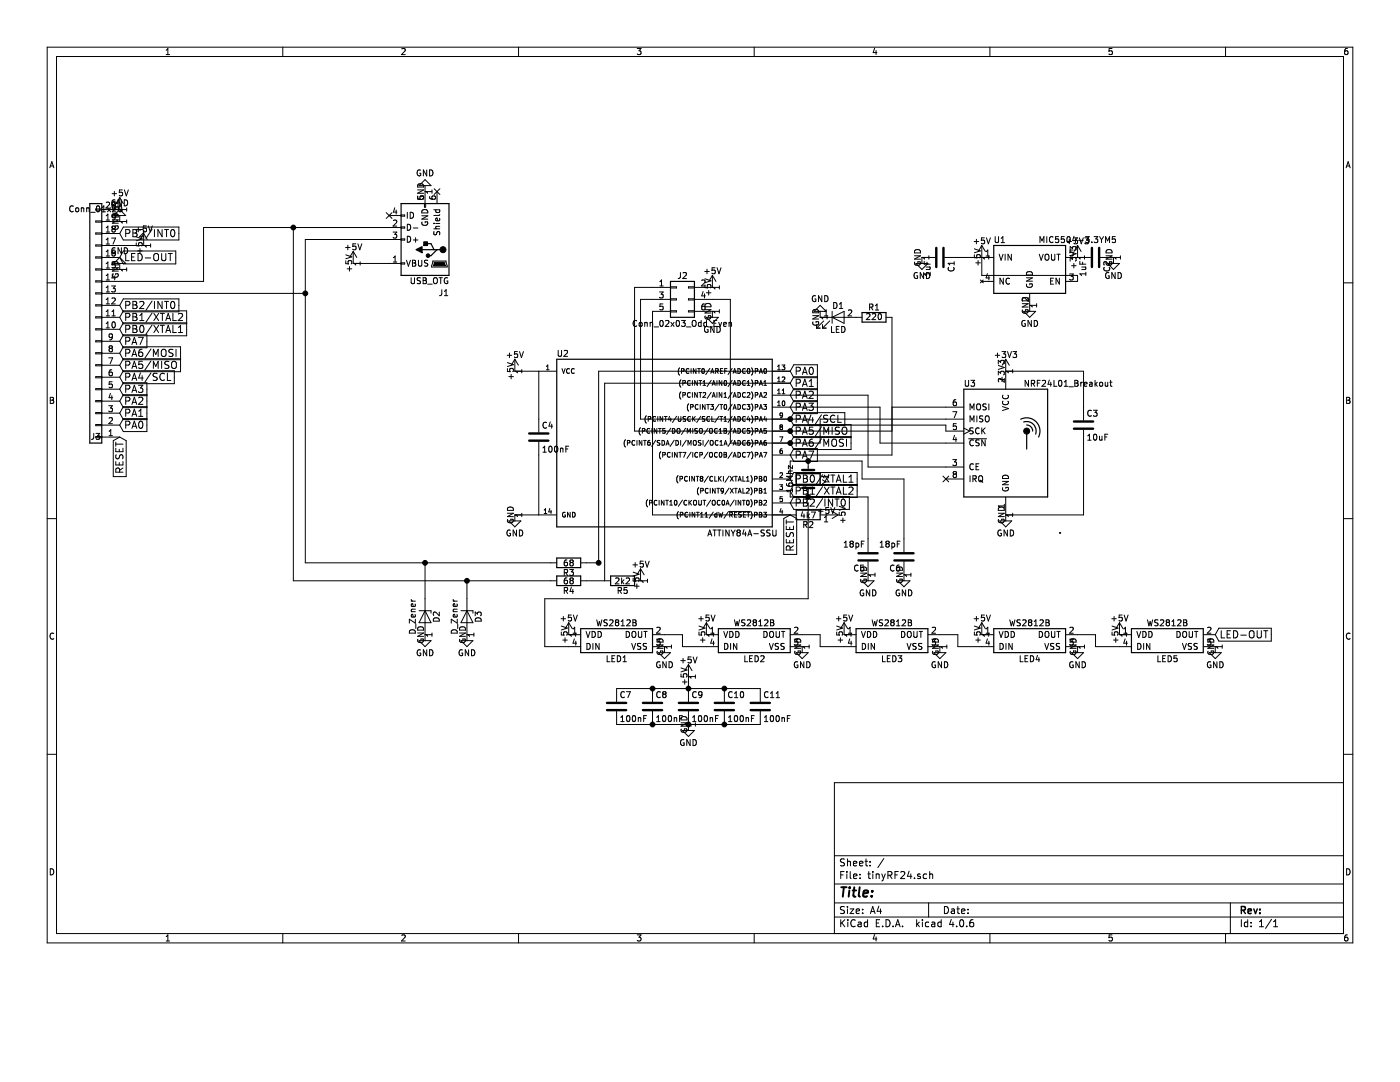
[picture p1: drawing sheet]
EESchema Schematic File Version 2
LIBS:power
LIBS:device
LIBS:transistors
LIBS:conn
LIBS:linear
LIBS:regul
LIBS:74xx
LIBS:cmos4000
LIBS:adc-dac
LIBS:memory
LIBS:xilinx
LIBS:microcontrollers
LIBS:dsp
LIBS:microchip
LIBS:analog_switches
LIBS:motorola
LIBS:texas
LIBS:intel
LIBS:audio
LIBS:interface
LIBS:digital-audio
LIBS:philips
LIBS:display
LIBS:cypress
LIBS:siliconi
LIBS:opto
LIBS:atmel
LIBS:contrib
LIBS:valves
LIBS:rfcom
LIBS:switches
LIBS:SparkFun-Connectors
LIBS:Worldsemi
LIBS:tinyRF24-cache
EELAYER 25 0
EELAYER END
$Descr A4 11693 8268
encoding utf-8
Sheet 1 1
Title ""
Date ""
Rev ""
Comp ""
Comment1 ""
Comment2 ""
Comment3 ""
Comment4 ""
$EndDescr
$Comp
L GND #PWR01
U 1 1
P 4300 4300
F 0 "#PWR01" H 4300 4050 50  0001 C CNN
F 1 "GND" H 4300 4150 50  0000 C CNN
F 2 "" H 4300 4300 50  0001 C CNN
F 3 "" H 4300 4300 50  0001 C CNN
	1    4300 4300
	1    0    0    -1  
$EndComp
Wire Wire Line
	4300 4300 4500 4300
Wire Wire Line
	4300 3100 4500 3100
$Comp
L NRF24L01_Breakout U3
U 1 1
P 8400 3700
F 0 "U3" H 8050 4200 50  0000 L CNN
F 1 "NRF24L01_Breakout" H 8550 4200 50  0000 L CNN
F 2 "mysensors_radios:NRF24L01-SMD" H 8550 4300 50  0001 L CIN
F 3 "" H 8400 3600 50  0000 C CNN
	1    8400 3700
	1    0    0    -1  
$EndComp
$Comp
L +3V3 #PWR02
U 1 1
P 8400 3100
F 0 "#PWR02" H 8400 2950 50  0001 C CNN
F 1 "+3V3" H 8400 3240 50  0000 C CNN
F 2 "" H 8400 3100 50  0001 C CNN
F 3 "" H 8400 3100 50  0001 C CNN
	1    8400 3100
	1    0    0    -1  
$EndComp
$Comp
L GND #PWR03
U 1 1
P 8400 4300
F 0 "#PWR03" H 8400 4050 50  0001 C CNN
F 1 "GND" H 8400 4150 50  0000 C CNN
F 2 "" H 8400 4300 50  0001 C CNN
F 3 "" H 8400 4300 50  0001 C CNN
	1    8400 4300
	1    0    0    -1  
$EndComp
Wire Wire Line
	9050 3400 9050 3100
Wire Wire Line
	9050 3100 8400 3100
Wire Wire Line
	9050 3700 9050 4300
Wire Wire Line
	9050 4300 8400 4300
Wire Wire Line
	7900 3900 7250 3900
Wire Wire Line
	7250 3900 7250 3300
Wire Wire Line
	7250 3300 6600 3300
Wire Wire Line
	7900 3700 7350 3700
Wire Wire Line
	7350 3700 7350 3400
Wire Wire Line
	7350 3400 6600 3400
NoConn ~ 7900 4000
Wire Wire Line
	7900 3500 6850 3500
Wire Wire Line
	6850 3500 6850 3700
Wire Wire Line
	5300 3600 7450 3600
Wire Wire Line
	7450 3600 7450 3400
Wire Wire Line
	7450 3400 7900 3400
Wire Wire Line
	5350 3500 6750 3500
Wire Wire Line
	6750 3500 6750 3550
Wire Wire Line
	6750 3550 7900 3550
Wire Wire Line
	7900 3550 7900 3600
$Comp
L R R2
U 1 1
P 6750 4300
F 0 "R2" V 6830 4300 50  0000 C CNN
F 1 "4k7" V 6750 4300 50  0000 C CNN
F 2 "Resistors_SMD:R_0603_HandSoldering" V 6680 4300 50  0001 C CNN
F 3 "" H 6750 4300 50  0001 C CNN
	1    6750 4300
	0    1    1    0   
$EndComp
$Comp
L R R1
U 1 1
P 7300 2650
F 0 "R1" V 7380 2650 50  0000 C CNN
F 1 "220" V 7300 2650 50  0000 C CNN
F 2 "Resistors_SMD:R_0603_HandSoldering" V 7230 2650 50  0001 C CNN
F 3 "" H 7300 2650 50  0001 C CNN
	1    7300 2650
	0    -1   -1   0   
$EndComp
$Comp
L LED D1
U 1 1
P 7000 2650
F 0 "D1" H 7000 2750 50  0000 C CNN
F 1 "LED" H 7000 2550 50  0000 C CNN
F 2 "LEDs:LED_0603_HandSoldering" H 7000 2650 50  0001 C CNN
F 3 "" H 7000 2650 50  0001 C CNN
	1    7000 2650
	1    0    0    -1  
$EndComp
$Comp
L GND #PWR04
U 1 1
P 6850 2650
F 0 "#PWR04" H 6850 2400 50  0001 C CNN
F 1 "GND" H 6850 2500 50  0000 C CNN
F 2 "" H 6850 2650 50  0001 C CNN
F 3 "" H 6850 2650 50  0001 C CNN
	1    6850 2650
	-1   0    0    1   
$EndComp
$Comp
L C C4
U 1 1
P 4500 3650
F 0 "C4" H 4525 3750 50  0000 L CNN
F 1 "100nF" H 4525 3550 50  0000 L CNN
F 2 "Capacitors_SMD:C_0603_HandSoldering" H 4538 3500 50  0001 C CNN
F 3 "" H 4500 3650 50  0001 C CNN
	1    4500 3650
	1    0    0    -1  
$EndComp
Wire Wire Line
	4500 3100 4500 3500
Wire Wire Line
	4500 4300 4500 3800
Wire Wire Line
	6600 3800 7450 3800
Wire Wire Line
	7450 3800 7450 2650
$Comp
L C C3
U 1 1
P 9050 3550
F 0 "C3" H 9075 3650 50  0000 L CNN
F 1 "10uF" H 9075 3450 50  0000 L CNN
F 2 "Capacitors_SMD:C_0805_HandSoldering" H 9088 3400 50  0001 C CNN
F 3 "" H 9050 3550 50  0001 C CNN
	1    9050 3550
	1    0    0    -1  
$EndComp
$Comp
L MIC5504-3.3YM5 U1
U 1 1
P 8600 2250
F 0 "U1" H 8350 2500 50  0000 C CNN
F 1 "MIC5504-3.3YM5" H 9000 2500 50  0000 C CNN
F 2 "TO_SOT_Packages_SMD:SOT-23-5" H 8600 1850 50  0001 C CNN
F 3 "" H 8600 2450 50  0001 C CNN
	1    8600 2250
	1    0    0    -1  
$EndComp
Wire Wire Line
	3250 2200 2950 2200
Wire Wire Line
	8000 2150 8200 2150
$Comp
L GND #PWR05
U 1 1
P 8600 2550
F 0 "#PWR05" H 8600 2300 50  0001 C CNN
F 1 "GND" H 8600 2400 50  0000 C CNN
F 2 "" H 8600 2550 50  0001 C CNN
F 3 "" H 8600 2550 50  0001 C CNN
	1    8600 2550
	1    0    0    -1  
$EndComp
$Comp
L +3V3 #PWR06
U 1 1
P 9000 2150
F 0 "#PWR06" H 9000 2000 50  0001 C CNN
F 1 "+3V3" H 9000 2290 50  0000 C CNN
F 2 "" H 9000 2150 50  0001 C CNN
F 3 "" H 9000 2150 50  0001 C CNN
	1    9000 2150
	1    0    0    -1  
$EndComp
$Comp
L C C2
U 1 1
P 9150 2150
F 0 "C2" H 9175 2250 50  0000 L CNN
F 1 "1uF" H 9175 2050 50  0000 L CNN
F 2 "Capacitors_SMD:C_0603_HandSoldering" H 9188 2000 50  0001 C CNN
F 3 "" H 9150 2150 50  0001 C CNN
	1    9150 2150
	0    1    1    0   
$EndComp
$Comp
L GND #PWR07
U 1 1
P 9300 2150
F 0 "#PWR07" H 9300 1900 50  0001 C CNN
F 1 "GND" H 9300 2000 50  0000 C CNN
F 2 "" H 9300 2150 50  0001 C CNN
F 3 "" H 9300 2150 50  0001 C CNN
	1    9300 2150
	1    0    0    -1  
$EndComp
Wire Wire Line
	8200 2150 8200 2300
Wire Wire Line
	8200 2300 9000 2300
Wire Wire Line
	9000 2300 9000 2350
$Comp
L GND #PWR08
U 1 1
P 3550 1600
F 0 "#PWR08" H 3550 1350 50  0001 C CNN
F 1 "GND" H 3550 1450 50  0000 C CNN
F 2 "" H 3550 1600 50  0001 C CNN
F 3 "" H 3550 1600 50  0001 C CNN
	1    3550 1600
	-1   0    0    1   
$EndComp
$Comp
L Crystal Y1
U 1 1
P 6750 4000
F 0 "Y1" H 6750 4150 50  0000 C CNN
F 1 "16Mhz" H 6750 3850 50  0000 C CNN
F 2 "Crystals:Crystal_HC49-4H_Vertical" H 6750 4000 50  0001 C CNN
F 3 "" H 6750 4000 50  0001 C CNN
	1    6750 4000
	0    1    1    0   
$EndComp
Wire Wire Line
	6600 4150 7250 4150
Wire Wire Line
	6600 4150 6600 4100
Wire Wire Line
	6600 4000 6600 3850
Wire Wire Line
	6600 3850 7200 3850
$Comp
L C C5
U 1 1
P 7250 4650
F 0 "C5" H 7275 4750 50  0000 L CNN
F 1 "18pF" H 7275 4550 50  0000 L CNN
F 2 "Capacitors_SMD:C_0603_HandSoldering" H 7288 4500 50  0001 C CNN
F 3 "" H 7250 4650 50  0001 C CNN
	1    7250 4650
	-1   0    0    1   
$EndComp
$Comp
L C C6
U 1 1
P 7550 4650
F 0 "C6" H 7575 4750 50  0000 L CNN
F 1 "18pF" H 7575 4550 50  0000 L CNN
F 2 "Capacitors_SMD:C_0603_HandSoldering" H 7588 4500 50  0001 C CNN
F 3 "" H 7550 4650 50  0001 C CNN
	1    7550 4650
	-1   0    0    1   
$EndComp
Wire Wire Line
	7200 3850 7200 4000
Wire Wire Line
	7200 4000 7550 4000
Wire Wire Line
	7550 4000 7550 4500
Connection ~ 6750 3850
Wire Wire Line
	7250 4150 7250 4500
Connection ~ 6750 4150
$Comp
L GND #PWR09
U 1 1
P 7250 4800
F 0 "#PWR09" H 7250 4550 50  0001 C CNN
F 1 "GND" H 7250 4650 50  0000 C CNN
F 2 "" H 7250 4800 50  0001 C CNN
F 3 "" H 7250 4800 50  0001 C CNN
	1    7250 4800
	1    0    0    -1  
$EndComp
$Comp
L GND #PWR010
U 1 1
P 7550 4800
F 0 "#PWR010" H 7550 4550 50  0001 C CNN
F 1 "GND" H 7550 4650 50  0000 C CNN
F 2 "" H 7550 4800 50  0001 C CNN
F 3 "" H 7550 4800 50  0001 C CNN
	1    7550 4800
	1    0    0    -1  
$EndComp
$Comp
L R R3
U 1 1
P 4750 4700
F 0 "R3" V 4830 4700 50  0000 C CNN
F 1 "68" V 4750 4700 50  0000 C CNN
F 2 "Resistors_SMD:R_0603_HandSoldering" V 4680 4700 50  0001 C CNN
F 3 "" H 4750 4700 50  0001 C CNN
	1    4750 4700
	0    1    1    0   
$EndComp
Wire Wire Line
	2550 4700 4600 4700
Wire Wire Line
	2550 4700 2550 2000
Wire Wire Line
	2550 2000 3250 2000
$Comp
L C C1
U 1 1
P 7850 2150
F 0 "C1" H 7875 2250 50  0000 L CNN
F 1 "1uF" H 7875 2050 50  0000 L CNN
F 2 "Capacitors_SMD:C_0603_HandSoldering" H 7888 2000 50  0001 C CNN
F 3 "" H 7850 2150 50  0001 C CNN
	1    7850 2150
	0    1    1    0   
$EndComp
$Comp
L GND #PWR011
U 1 1
P 7700 2150
F 0 "#PWR011" H 7700 1900 50  0001 C CNN
F 1 "GND" H 7700 2000 50  0000 C CNN
F 2 "" H 7700 2150 50  0001 C CNN
F 3 "" H 7700 2150 50  0001 C CNN
	1    7700 2150
	1    0    0    -1  
$EndComp
$Comp
L ATTINY84A-SSU U2
U 1 1
P 5550 3700
F 0 "U2" H 4700 4450 50  0000 C CNN
F 1 "ATTINY84A-SSU" H 6200 2950 50  0000 C CNN
F 2 "Housings_SOIC:SOIC-14_3.9x8.7mm_Pitch1.27mm" H 5550 3500 50  0001 C CIN
F 3 "" H 5550 3700 50  0001 C CNN
	1    5550 3700
	1    0    0    -1  
$EndComp
$Comp
L R R4
U 1 1
P 4750 4850
F 0 "R4" V 4830 4850 50  0000 C CNN
F 1 "68" V 4750 4850 50  0000 C CNN
F 2 "Resistors_SMD:R_0603_HandSoldering" V 4680 4850 50  0001 C CNN
F 3 "" H 4750 4850 50  0001 C CNN
	1    4750 4850
	0    1    1    0   
$EndComp
Wire Wire Line
	6600 3100 5000 3100
Wire Wire Line
	5000 3100 5000 4700
Connection ~ 5000 4700
Wire Wire Line
	4900 4850 5050 4850
Wire Wire Line
	5050 4850 5050 3200
Wire Wire Line
	5050 3200 6600 3200
Wire Wire Line
	2450 4850 4600 4850
Wire Wire Line
	2450 4850 2450 1900
Wire Wire Line
	1700 1900 3250 1900
NoConn ~ 3650 1600
$Comp
L R R5
U 1 1
P 5200 4850
F 0 "R5" V 5280 4850 50  0000 C CNN
F 1 "2k2" V 5200 4850 50  0000 C CNN
F 2 "Resistors_SMD:R_0603_HandSoldering" V 5130 4850 50  0001 C CNN
F 3 "" H 5200 4850 50  0001 C CNN
	1    5200 4850
	0    1    1    0   
$EndComp
$Comp
L +5V #PWR012
U 1 1
P 2950 2200
F 0 "#PWR012" H 2950 2050 50  0001 C CNN
F 1 "+5V" H 2950 2340 50  0000 C CNN
F 2 "" H 2950 2200 50  0001 C CNN
F 3 "" H 2950 2200 50  0001 C CNN
	1    2950 2200
	1    0    0    -1  
$EndComp
$Comp
L +5V #PWR013
U 1 1
P 8200 2150
F 0 "#PWR013" H 8200 2000 50  0001 C CNN
F 1 "+5V" H 8200 2290 50  0000 C CNN
F 2 "" H 8200 2150 50  0001 C CNN
F 3 "" H 8200 2150 50  0001 C CNN
	1    8200 2150
	1    0    0    -1  
$EndComp
$Comp
L +5V #PWR014
U 1 1
P 4300 3100
F 0 "#PWR014" H 4300 2950 50  0001 C CNN
F 1 "+5V" H 4300 3240 50  0000 C CNN
F 2 "" H 4300 3100 50  0001 C CNN
F 3 "" H 4300 3100 50  0001 C CNN
	1    4300 3100
	1    0    0    -1  
$EndComp
$Comp
L +5V #PWR015
U 1 1
P 5350 4850
F 0 "#PWR015" H 5350 4700 50  0001 C CNN
F 1 "+5V" H 5350 4990 50  0000 C CNN
F 2 "" H 5350 4850 50  0001 C CNN
F 3 "" H 5350 4850 50  0001 C CNN
	1    5350 4850
	1    0    0    -1  
$EndComp
$Comp
L D_Zener D2
U 1 1
P 3550 5150
F 0 "D2" H 3550 5250 50  0000 C CNN
F 1 "D_Zener" H 3550 5050 50  0000 C CNN
F 2 "Diodes_SMD:D_SOD-323" H 3550 5150 50  0001 C CNN
F 3 "" H 3550 5150 50  0001 C CNN
	1    3550 5150
	0    1    1    0   
$EndComp
$Comp
L D_Zener D3
U 1 1
P 3900 5150
F 0 "D3" H 3900 5250 50  0000 C CNN
F 1 "D_Zener" H 3900 5050 50  0000 C CNN
F 2 "Diodes_SMD:D_SOD-323" H 3900 5150 50  0001 C CNN
F 3 "" H 3900 5150 50  0001 C CNN
	1    3900 5150
	0    1    1    0   
$EndComp
Wire Wire Line
	3550 5000 3550 4700
Connection ~ 3550 4700
Wire Wire Line
	3900 5000 3900 4850
Connection ~ 3900 4850
$Comp
L GND #PWR016
U 1 1
P 3550 5300
F 0 "#PWR016" H 3550 5050 50  0001 C CNN
F 1 "GND" H 3550 5150 50  0000 C CNN
F 2 "" H 3550 5300 50  0001 C CNN
F 3 "" H 3550 5300 50  0001 C CNN
	1    3550 5300
	1    0    0    -1  
$EndComp
$Comp
L GND #PWR017
U 1 1
P 3900 5300
F 0 "#PWR017" H 3900 5050 50  0001 C CNN
F 1 "GND" H 3900 5150 50  0000 C CNN
F 2 "" H 3900 5300 50  0001 C CNN
F 3 "" H 3900 5300 50  0001 C CNN
	1    3900 5300
	1    0    0    -1  
$EndComp
Wire Wire Line
	5000 4700 4900 4700
$Comp
L +5V #PWR018
U 1 1
P 6900 4300
F 0 "#PWR018" H 6900 4150 50  0001 C CNN
F 1 "+5V" H 6900 4440 50  0000 C CNN
F 2 "" H 6900 4300 50  0001 C CNN
F 3 "" H 6900 4300 50  0001 C CNN
	1    6900 4300
	0    1    1    0   
$EndComp
$Comp
L Conn_02x03_Odd_Even J2
U 1 1
P 5650 2500
F 0 "J2" H 5700 2700 50  0000 C CNN
F 1 "Conn_02x03_Odd_Even" H 5700 2300 50  0000 C CNN
F 2 "Pin_Headers:Pin_Header_Straight_2x03_Pitch2.54mm_SMD" H 5650 2500 50  0001 C CNN
F 3 "" H 5650 2500 50  0001 C CNN
	1    5650 2500
	1    0    0    -1  
$EndComp
Wire Wire Line
	6100 3700 6100 2500
Wire Wire Line
	6100 2500 5950 2500
Wire Wire Line
	5300 3600 5300 2400
Wire Wire Line
	5300 2400 5450 2400
Connection ~ 6600 3600
Wire Wire Line
	5350 3500 5350 2500
Wire Wire Line
	5350 2500 5450 2500
Connection ~ 6600 3500
Wire Wire Line
	6600 4300 5450 4300
Wire Wire Line
	5450 4300 5450 2600
$Comp
L +5V #PWR019
U 1 1
P 5950 2400
F 0 "#PWR019" H 5950 2250 50  0001 C CNN
F 1 "+5V" H 5950 2540 50  0000 C CNN
F 2 "" H 5950 2400 50  0001 C CNN
F 3 "" H 5950 2400 50  0001 C CNN
	1    5950 2400
	1    0    0    -1  
$EndComp
$Comp
L GND #PWR020
U 1 1
P 5950 2600
F 0 "#PWR020" H 5950 2350 50  0001 C CNN
F 1 "GND" H 5950 2450 50  0000 C CNN
F 2 "" H 5950 2600 50  0001 C CNN
F 3 "" H 5950 2600 50  0001 C CNN
	1    5950 2600
	1    0    0    -1  
$EndComp
Wire Wire Line
	6850 3700 6100 3700
Connection ~ 6600 3700
$Comp
L USB_OTG J1
U 1 1
P 3550 2000
F 0 "J1" H 3350 2450 50  0000 L CNN
F 1 "USB_OTG" H 3350 2350 50  0000 L CNN
F 2 "SparkFun-Connectors:USB-B-MICRO-SMD_V03-fixed" H 3700 1950 50  0001 C CNN
F 3 "" H 3700 1950 50  0001 C CNN
	1    3550 2000
	-1   0    0    1   
$EndComp
$Comp
L WS2812B LED1
U 1 1
P 5150 5300
F 0 "LED1" H 5150 5100 50  0000 C CNN
F 1 "WS2812B" H 5150 5400 50  0000 C CNN
F 2 "LEDs:LED_WS2812B-PLCC4" H 5150 5000 50  0001 C CNN
F 3 "" H 5150 5250 50  0001 C CNN
	1    5150 5300
	1    0    0    -1  
$EndComp
Wire Wire Line
	6600 4200 6750 4200
Wire Wire Line
	6750 4200 6750 5000
Wire Wire Line
	6750 5000 4550 5000
Wire Wire Line
	4550 5000 4550 5400
Wire Wire Line
	4550 5400 4750 5400
$Comp
L GND #PWR021
U 1 1
P 5550 5400
F 0 "#PWR021" H 5550 5150 50  0001 C CNN
F 1 "GND" H 5550 5250 50  0000 C CNN
F 2 "" H 5550 5400 50  0001 C CNN
F 3 "" H 5550 5400 50  0001 C CNN
	1    5550 5400
	1    0    0    -1  
$EndComp
$Comp
L +5V #PWR022
U 1 1
P 4750 5300
F 0 "#PWR022" H 4750 5150 50  0001 C CNN
F 1 "+5V" H 4750 5440 50  0000 C CNN
F 2 "" H 4750 5300 50  0001 C CNN
F 3 "" H 4750 5300 50  0001 C CNN
	1    4750 5300
	1    0    0    -1  
$EndComp
$Comp
L WS2812B LED2
U 1 1
P 6300 5300
F 0 "LED2" H 6300 5100 50  0000 C CNN
F 1 "WS2812B" H 6300 5400 50  0000 C CNN
F 2 "LEDs:LED_WS2812B-PLCC4" H 6300 5000 50  0001 C CNN
F 3 "" H 6300 5250 50  0001 C CNN
	1    6300 5300
	1    0    0    -1  
$EndComp
Wire Wire Line
	5700 5400 5900 5400
$Comp
L GND #PWR023
U 1 1
P 6700 5400
F 0 "#PWR023" H 6700 5150 50  0001 C CNN
F 1 "GND" H 6700 5250 50  0000 C CNN
F 2 "" H 6700 5400 50  0001 C CNN
F 3 "" H 6700 5400 50  0001 C CNN
	1    6700 5400
	1    0    0    -1  
$EndComp
$Comp
L +5V #PWR024
U 1 1
P 5900 5300
F 0 "#PWR024" H 5900 5150 50  0001 C CNN
F 1 "+5V" H 5900 5440 50  0000 C CNN
F 2 "" H 5900 5300 50  0001 C CNN
F 3 "" H 5900 5300 50  0001 C CNN
	1    5900 5300
	1    0    0    -1  
$EndComp
Wire Wire Line
	5700 5400 5700 5300
Wire Wire Line
	5700 5300 5550 5300
$Comp
L WS2812B LED3
U 1 1
P 7450 5300
F 0 "LED3" H 7450 5100 50  0000 C CNN
F 1 "WS2812B" H 7450 5400 50  0000 C CNN
F 2 "LEDs:LED_WS2812B-PLCC4" H 7450 5000 50  0001 C CNN
F 3 "" H 7450 5250 50  0001 C CNN
	1    7450 5300
	1    0    0    -1  
$EndComp
Wire Wire Line
	6850 5400 7050 5400
$Comp
L GND #PWR025
U 1 1
P 7850 5400
F 0 "#PWR025" H 7850 5150 50  0001 C CNN
F 1 "GND" H 7850 5250 50  0000 C CNN
F 2 "" H 7850 5400 50  0001 C CNN
F 3 "" H 7850 5400 50  0001 C CNN
	1    7850 5400
	1    0    0    -1  
$EndComp
$Comp
L +5V #PWR026
U 1 1
P 7050 5300
F 0 "#PWR026" H 7050 5150 50  0001 C CNN
F 1 "+5V" H 7050 5440 50  0000 C CNN
F 2 "" H 7050 5300 50  0001 C CNN
F 3 "" H 7050 5300 50  0001 C CNN
	1    7050 5300
	1    0    0    -1  
$EndComp
Wire Wire Line
	6850 5400 6850 5300
Wire Wire Line
	6850 5300 6700 5300
$Comp
L WS2812B LED4
U 1 1
P 8600 5300
F 0 "LED4" H 8600 5100 50  0000 C CNN
F 1 "WS2812B" H 8600 5400 50  0000 C CNN
F 2 "LEDs:LED_WS2812B-PLCC4" H 8600 5000 50  0001 C CNN
F 3 "" H 8600 5250 50  0001 C CNN
	1    8600 5300
	1    0    0    -1  
$EndComp
Wire Wire Line
	8000 5400 8200 5400
$Comp
L GND #PWR027
U 1 1
P 9000 5400
F 0 "#PWR027" H 9000 5150 50  0001 C CNN
F 1 "GND" H 9000 5250 50  0000 C CNN
F 2 "" H 9000 5400 50  0001 C CNN
F 3 "" H 9000 5400 50  0001 C CNN
	1    9000 5400
	1    0    0    -1  
$EndComp
$Comp
L +5V #PWR028
U 1 1
P 8200 5300
F 0 "#PWR028" H 8200 5150 50  0001 C CNN
F 1 "+5V" H 8200 5440 50  0000 C CNN
F 2 "" H 8200 5300 50  0001 C CNN
F 3 "" H 8200 5300 50  0001 C CNN
	1    8200 5300
	1    0    0    -1  
$EndComp
Wire Wire Line
	8000 5400 8000 5300
Wire Wire Line
	8000 5300 7850 5300
$Comp
L WS2812B LED5
U 1 1
P 9750 5300
F 0 "LED5" H 9750 5100 50  0000 C CNN
F 1 "WS2812B" H 9750 5400 50  0000 C CNN
F 2 "LEDs:LED_WS2812B-PLCC4" H 9750 5000 50  0001 C CNN
F 3 "" H 9750 5250 50  0001 C CNN
	1    9750 5300
	1    0    0    -1  
$EndComp
Wire Wire Line
	9150 5400 9350 5400
$Comp
L GND #PWR029
U 1 1
P 10150 5400
F 0 "#PWR029" H 10150 5150 50  0001 C CNN
F 1 "GND" H 10150 5250 50  0000 C CNN
F 2 "" H 10150 5400 50  0001 C CNN
F 3 "" H 10150 5400 50  0001 C CNN
	1    10150 5400
	1    0    0    -1  
$EndComp
$Comp
L +5V #PWR030
U 1 1
P 9350 5300
F 0 "#PWR030" H 9350 5150 50  0001 C CNN
F 1 "+5V" H 9350 5440 50  0000 C CNN
F 2 "" H 9350 5300 50  0001 C CNN
F 3 "" H 9350 5300 50  0001 C CNN
	1    9350 5300
	1    0    0    -1  
$EndComp
Wire Wire Line
	9150 5400 9150 5300
Wire Wire Line
	9150 5300 9000 5300
$Comp
L C C7
U 1 1
P 5150 5900
F 0 "C7" H 5175 6000 50  0000 L CNN
F 1 "100nF" H 5175 5800 50  0000 L CNN
F 2 "Capacitors_SMD:C_0603_HandSoldering" H 5188 5750 50  0001 C CNN
F 3 "" H 5150 5900 50  0001 C CNN
	1    5150 5900
	1    0    0    -1  
$EndComp
$Comp
L C C8
U 1 1
P 5450 5900
F 0 "C8" H 5475 6000 50  0000 L CNN
F 1 "100nF" H 5475 5800 50  0000 L CNN
F 2 "Capacitors_SMD:C_0603_HandSoldering" H 5488 5750 50  0001 C CNN
F 3 "" H 5450 5900 50  0001 C CNN
	1    5450 5900
	1    0    0    -1  
$EndComp
$Comp
L C C9
U 1 1
P 5750 5900
F 0 "C9" H 5775 6000 50  0000 L CNN
F 1 "100nF" H 5775 5800 50  0000 L CNN
F 2 "Capacitors_SMD:C_0603_HandSoldering" H 5788 5750 50  0001 C CNN
F 3 "" H 5750 5900 50  0001 C CNN
	1    5750 5900
	1    0    0    -1  
$EndComp
$Comp
L C C10
U 1 1
P 6050 5900
F 0 "C10" H 6075 6000 50  0000 L CNN
F 1 "100nF" H 6075 5800 50  0000 L CNN
F 2 "Capacitors_SMD:C_0603_HandSoldering" H 6088 5750 50  0001 C CNN
F 3 "" H 6050 5900 50  0001 C CNN
	1    6050 5900
	1    0    0    -1  
$EndComp
$Comp
L C C11
U 1 1
P 6350 5900
F 0 "C11" H 6375 6000 50  0000 L CNN
F 1 "100nF" H 6375 5800 50  0000 L CNN
F 2 "Capacitors_SMD:C_0603_HandSoldering" H 6388 5750 50  0001 C CNN
F 3 "" H 6350 5900 50  0001 C CNN
	1    6350 5900
	1    0    0    -1  
$EndComp
$Comp
L +5V #PWR031
U 1 1
P 5750 5650
F 0 "#PWR031" H 5750 5500 50  0001 C CNN
F 1 "+5V" H 5750 5790 50  0000 C CNN
F 2 "" H 5750 5650 50  0001 C CNN
F 3 "" H 5750 5650 50  0001 C CNN
	1    5750 5650
	1    0    0    -1  
$EndComp
Wire Wire Line
	5150 5750 6350 5750
Connection ~ 5450 5750
Connection ~ 5750 5750
Connection ~ 6050 5750
Wire Wire Line
	5750 5750 5750 5650
Wire Wire Line
	5150 6050 6350 6050
Connection ~ 5450 6050
Connection ~ 5750 6050
Connection ~ 6050 6050
$Comp
L GND #PWR032
U 1 1
P 5750 6050
F 0 "#PWR032" H 5750 5800 50  0001 C CNN
F 1 "GND" H 5750 5900 50  0000 C CNN
F 2 "" H 5750 6050 50  0001 C CNN
F 3 "" H 5750 6050 50  0001 C CNN
	1    5750 6050
	1    0    0    -1  
$EndComp
$Comp
L Conn_01x20 J3
U 1 1
P 800 2750
F 0 "J3" H 800 3650 50  0000 C CNN
F 1 "Conn_01x20" H 800 1750 50  0000 C CNN
F 2 "Pin_Headers:Pin_Header_Straight_1x20_Pitch2.54mm" H 800 2750 50  0001 C CNN
F 3 "" H 800 2750 50  0001 C CNN
	1    800  2750
	-1   0    0    1   
$EndComp
$Comp
L GND #PWR033
U 1 1
P 1000 1850
F 0 "#PWR033" H 1000 1600 50  0001 C CNN
F 1 "GND" H 1000 1700 50  0000 C CNN
F 2 "" H 1000 1850 50  0001 C CNN
F 3 "" H 1000 1850 50  0001 C CNN
	1    1000 1850
	-1   0    0    1   
$EndComp
$Comp
L +5V #PWR034
U 1 1
P 1200 2050
F 0 "#PWR034" H 1200 1900 50  0001 C CNN
F 1 "+5V" H 1200 2190 50  0000 C CNN
F 2 "" H 1200 2050 50  0001 C CNN
F 3 "" H 1200 2050 50  0001 C CNN
	1    1200 2050
	1    0    0    -1  
$EndComp
Wire Wire Line
	1200 2050 1000 2050
Text GLabel 6600 3100 2    60   Input ~ 0
PA0
Text GLabel 1000 3550 2    60   Input ~ 0
PA0
Text GLabel 6600 3200 2    60   Input ~ 0
PA1
Text GLabel 1000 3450 2    60   Input ~ 0
PA1
Text GLabel 6600 3300 2    60   Input ~ 0
PA2
Text GLabel 1000 3350 2    60   Input ~ 0
PA2
Text GLabel 6600 3400 2    60   Input ~ 0
PA3
Text GLabel 6600 3500 2    60   Input ~ 0
PA4/SCL
Text GLabel 6600 3600 2    60   Input ~ 0
PA5/MISO
Text GLabel 6600 3700 2    60   Input ~ 0
PA6/MOSI
Text GLabel 6600 3800 2    60   Input ~ 0
PA7
Text GLabel 6600 4000 2    60   Input ~ 0
PB0/XTAL1
Text GLabel 6600 4100 2    60   Input ~ 0
PB1/XTAL2
Text GLabel 6600 4200 2    60   Input ~ 0
PB2/INT0
Text GLabel 6600 4300 3    60   Input ~ 0
RESET
Text GLabel 1000 3250 2    60   Input ~ 0
PA3
Text GLabel 1000 3150 2    60   Input ~ 0
PA4/SCL
Text GLabel 1000 3050 2    60   Input ~ 0
PA5/MISO
Text GLabel 1000 2950 2    60   Input ~ 0
PA6/MOSI
Text GLabel 1000 2850 2    60   Input ~ 0
PA7
Text GLabel 1000 2750 2    60   Input ~ 0
PB0/XTAL1
Text GLabel 1000 2650 2    60   Input ~ 0
PB1/XTAL2
Text GLabel 1000 2550 2    60   Input ~ 0
PB2/INT0
Text GLabel 1000 1950 2    60   Input ~ 0
PB2/INT0
Text GLabel 10150 5300 2    60   Input ~ 0
LED-OUT
Text GLabel 1000 2150 2    60   Input ~ 0
LED-OUT
NoConn ~ 3250 1800
$Comp
L GND #PWR035
U 1 1
P 1000 2250
F 0 "#PWR035" H 1000 2000 50  0001 C CNN
F 1 "GND" H 1000 2100 50  0000 C CNN
F 2 "" H 1000 2250 50  0001 C CNN
F 3 "" H 1000 2250 50  0001 C CNN
	1    1000 2250
	-1   0    0    1   
$EndComp
Text GLabel 1000 3650 3    60   Input ~ 0
RESET
Wire Wire Line
	1700 1900 1700 2350
Wire Wire Line
	1700 2350 1000 2350
Connection ~ 2450 1900
Wire Wire Line
	1000 2450 2550 2450
Connection ~ 2550 2450
$Comp
L +5V #PWR036
U 1 1
P 1000 1750
F 0 "#PWR036" H 1000 1600 50  0001 C CNN
F 1 "+5V" H 1000 1890 50  0000 C CNN
F 2 "" H 1000 1750 50  0001 C CNN
F 3 "" H 1000 1750 50  0001 C CNN
	1    1000 1750
	1    0    0    -1  
$EndComp
$EndSCHEMATC
